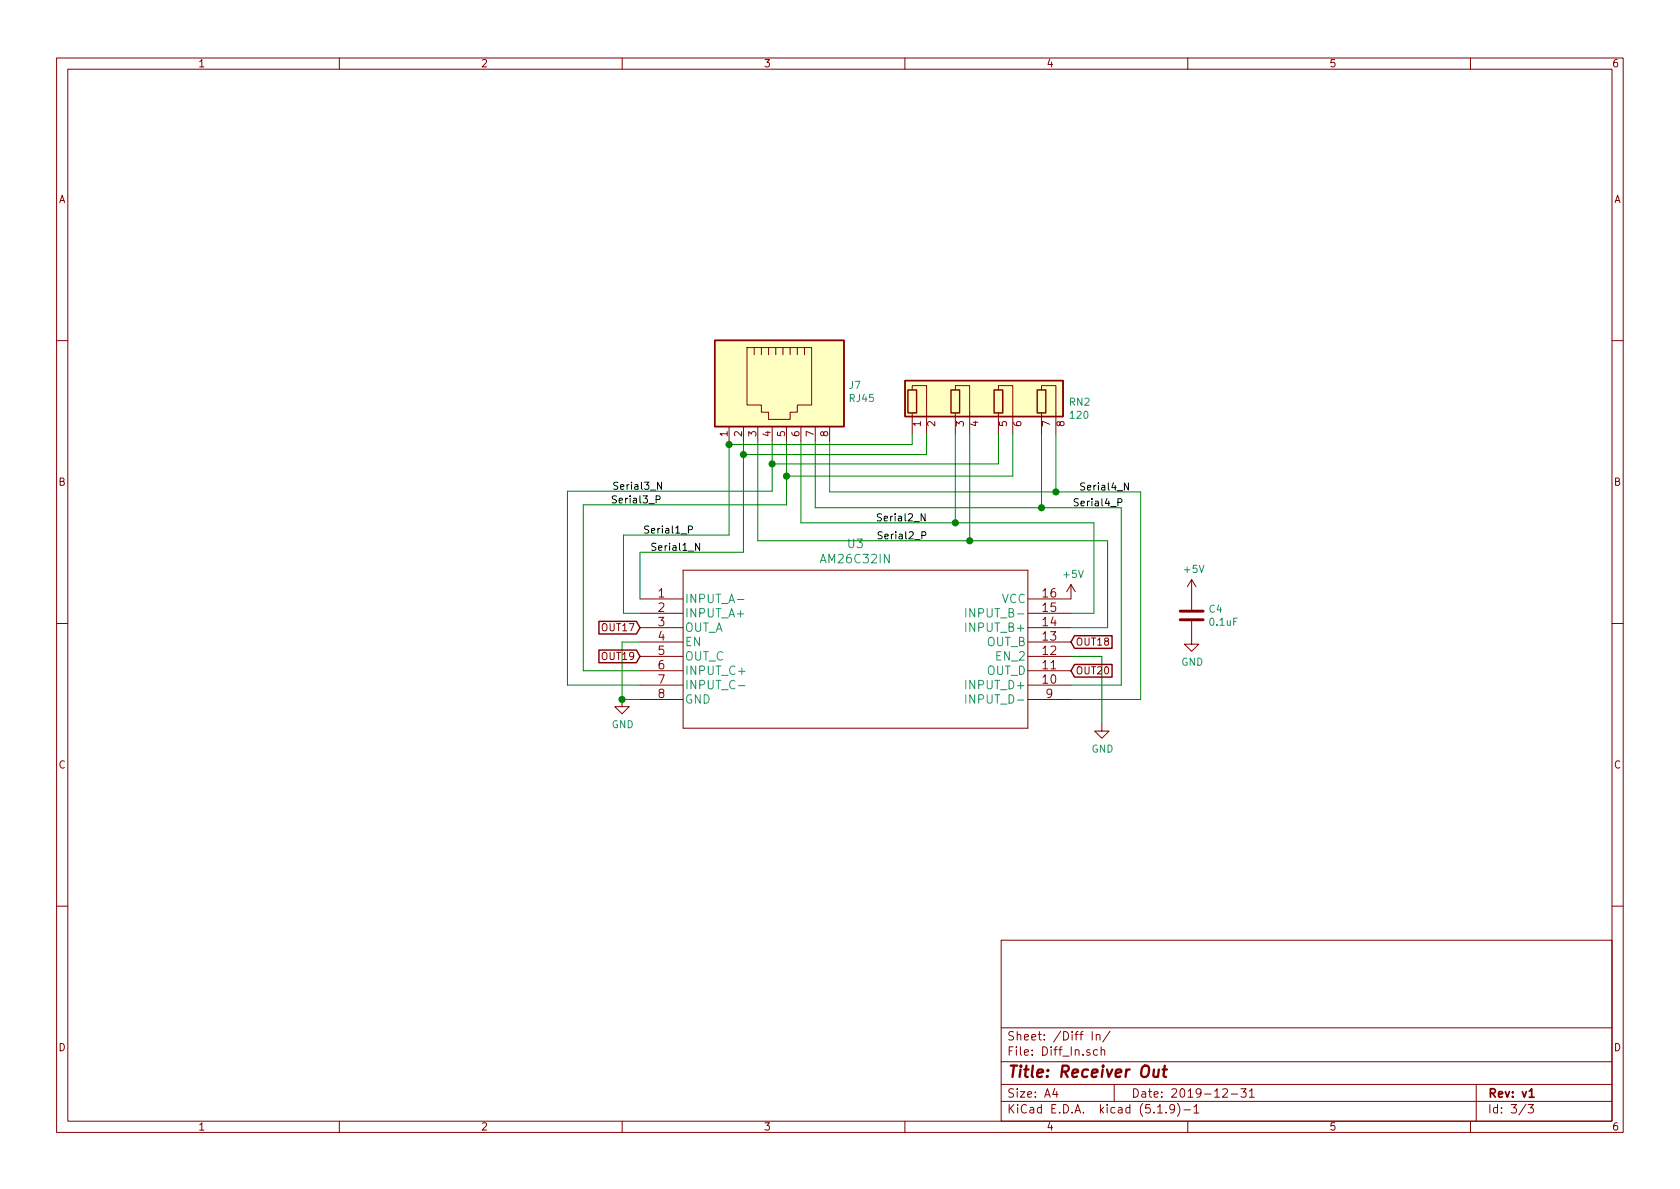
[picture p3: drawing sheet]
<svg xmlns="http://www.w3.org/2000/svg" width="297mm" height="210mm" viewBox="0 0 297 210" stroke-linecap="round" stroke-linejoin="round" font-family="sans-serif">
<g fill="none" stroke="#840000" stroke-width=".18">
<path d="M10 10.3h277v189.9h-277zM12 12.2h273v186.1h-273zM60 10.3v1.9M110 10.3v1.9M160 10.3v1.9M210 10.3v1.9M260 10.3v1.9M10 60.2h2M128.9 75.4v2.6M131.4 75.4v2.6M132.1 61.5h11.4v10.1h-2.5v1.3h-1.3v1.3h-3.8v-1.3h-1.3v-1.3h-2.5zM133.3 61.5v1.2"/>
<path d="M134 75.4v2.6M134.6 61.5v1.2M135.9 61.5v1.2M136.5 75.4v2.6M137.2 61.5v1.2M138.4 61.5v1.2M139.1 75.4v2.6M139.7 61.5v1.2M141 61.5v1.2M141.6 75.4v2.6M142.2 61.5v1.2M144.1 75.4v2.6"/>
<path d="M146.7 75.4v2.6M161.3 69v-.8h2.5v8.6M161.3 73v3.8M168.9 69v-.8h2.5v8.6M168.9 73v3.8M176.5 69v-.8h2.6v8.6M176.5 73v3.8M184.1 69v-.8h2.6v8.6M184.1 73v3.8M285 60.2h2M10 110.3h2M113.2 105.9h7.6"/>
<path d="M113.2 118.6h7.6M113.2 116.1h7.6M113.2 113.5h7.6M113.2 111h7.6M113.2 108.5h7.6M120.8 100.8h60.9v28h-60.9zM181.7 118.6h7.7M181.7 116.1h7.7M181.7 113.5h7.7M181.7 111h7.7M181.7 108.5h7.7M189.4 103.4l-.8 1.2"/>
<path d="M189.4 103.4v2.5h-7.7M189.4 103.4l.7 1.2M210.7 109.8v4.1h1.3l-1.3 1.3-1.3-1.3h1.3M210.7 102.5v5.3M210.7 102.5l-.8 1.3M210.7 102.5l.8 1.3M285 110.3h2M110 123.7v1.3h1.3l-1.3 1.2-1.3-1.2h1.3M113.2 121.2h7.6M113.2 123.7h7.6M181.7 121.2h7.7M181.7 123.7h7.7"/>
<path d="M194.8 128v1.3h1.3l-1.3 1.3-1.3-1.3h1.3M10 160.2h2M177 166.3h108v32h-108zM285 160.2h2M60 198.3v1.9M110 198.3v1.9M160 198.3v1.9M177 194.8h108M177 191.8h108M177 187.8h108M177 181.8h108M186.5 192.5l-.4 1h1"/>
<path d="M186.8 193v1M193.1 182.4v1.5M193.8 183.1l.1-.1a.37 .37 0 0 1 .6 .1v.8M193.8 182.9v1M194.1 185.7l-.5-.1-.3 .3 .2 .6h.6M194.7 185.7l.2-.1 .4 .1v.9M194.7 185.1v1.5M196.3 182.3l-1.3 2M197 191.8v3M204.7 196.8h.8M206.2 196.7v.1M207.7 196l-.1 .1a.48 .48 0 0 1-.6 .1l-.2-.2 .2-.6a.48 .48 0 0 1 .6 .1 1.27 1.27 0 0 1-.2 1.2l-.4 .1"/>
<path d="M208.2 195.1a1.71 1.71 0 0 1 0 2.3M209.3 196.3h1.2M210 198.3v1.9M211.1 195.8l.4-.5v1.5M211.1 196.8h.9M216.2 192.7l.2-.2h.4l.2 .5-.9 1h.9M217.7 193.5h1.1M219.4 192.5h.9l-.5 .6 .5 .1v.7l-.3 .1-.6-.1M220.9 193l.4-.5v1.5M220.9 194h.9M260 198.3v1.9M261 191.8v6.5"/>
<path d="M269.8 195.2l-1.2 2M270.2 195.3h.9l-.5 .6 .4 .1v.7l-.2 .1-.6-.1"/>
</g>
<path d="M270.4 193l.4-.5v1.5M270.4 194h.8" fill="none" stroke="#840000" stroke-width=".3"/>
<path d="M204 189.1v1.2a.56 .56 0 0 0 .7 0M204.9 189.1l-.2 1.3M205.6 189.1h.7M205.9 188.4l-.2 1.8 .1 .1 .4 .1" fill="none" stroke="#840000" stroke-width=".41"/>
<path d="M208.7 109.6h4M208.7 108.1h4" fill="none" stroke="#840000" stroke-width=".51"/>
<g fill="#ffffc2" stroke="#ffffc2" stroke-width=".18">
<path d="M126.4 60.2h22.8v15.2h-22.8z"/>
<path d="M160 67.3h28v6.4h-28z"/>
</g>
<path d="M126.4 60.2h22.8v15.2h-22.8zM160 67.3h28v6.4h-28zM160.5 69h1.6v4h-1.6zM168.1 69h1.6v4h-1.6zM175.8 69h1.5v4h-1.5zM183.4 69h1.5v4h-1.5zM105.9 115h6.6l.7 1.1-.7 1.1h-6.6zM105.9 109.9h6.6l.7 1.1-.7 1.1h-6.6zM190 112.4h6.6v2.2h-6.6l-.6-1.1zM190 117.5h6.6v2.2h-6.6l-.6-1.1z" fill="none" stroke="#840000" stroke-width=".25"/>
<path d="M130.4 106h1.1M170.8 107.6v1.5M170.8 110.2v1.5M130.6 121.3h1.1M170.8 120.3v1.5M170.8 122.9v1.5" fill="none" stroke="#008484" stroke-width=".18"/>
<g fill="none" stroke="#008400" stroke-width=".18">
<path d="M128.9 78v16.6h-18.7v13.9h3M131.4 78v19.7h-18.2v8.2M134 78v17.6h61.8v15.4h-6.4M136.5 78v8.9h-36.2v34.3h12.9M139.1 78v11.3h-36v29.3h10.1M141.6 78v14.5h51.8v16h-4M144.1 78v11.8h54.1v31.4h-8.8M146.7 78v9h55v36.7h-12.3M161.3 76.8v1.8h-32.4M163.8 76.8v3.6h-32.4M168.9 76.8v15.7M171.4 76.8v18.8"/>
<path d="M176.5 76.8v5.2h-40M179.1 76.8v7.4h-40M184.1 76.8v13M186.7 76.8v10.2M113.2 113.5h-3.2v10.2h3.2M189.4 116.1h5.4v11.9"/>
</g>
<path d="M116 88.3h.6l.1-.5-.2-.1h-.5v1.2M117 85.3v1.2l-.7-1.2v1.2M121.7 93.7l.6-.1 .1-.5-.2-.1h-.5v1.3M123.7 96.1v1.2l-.7-1.2v1.2M163 94.7l.6-.1 .1-.4-.2-.2h-.5v1.3M163.6 90.9v1.2l-.7-1.2v1.2M197.7 88.8h.6v-.5l-.2-.1h-.4v1.3M199.5 85.4v1.3l-.7-1.3v1.3" fill="none" stroke="#000" stroke-width=".18"/>
<g fill="#008400" stroke="#008400" stroke-width=".25">
<circle cx="110" cy="123.7" r=".51"/>
<circle cx="136.5" cy="82" r=".51"/>
<circle cx="186.7" cy="87" r=".51"/>
<circle cx="184.2" cy="89.8" r=".51"/>
<circle cx="171.5" cy="95.6" r=".51"/>
<circle cx="139.1" cy="84.2" r=".51"/>
<circle cx="131.4" cy="80.4" r=".51"/>
<circle cx="168.9" cy="92.5" r=".51"/>
<circle cx="128.9" cy="78.6" r=".51"/>
</g>
<text font-size="2.8" fill="#840000" x="178" y="190.5">Title: Receiver Out</text>
<g font-size="2.1" fill="#008484">
<text x="145.4" y="99.6">AM26C32IN</text>
<text x="149.9" y="96.9">U3</text>
<text x="121" y="106.6">INPUT_A-</text>
<text x="177.1" y="106.6">VCC</text>
<text x="121" y="109.2">INPUT_A+</text>
<text x="121" y="111.7">OUT_A</text>
<text x="171.3" y="111.7">INPUT_B+</text>
<text x="171.9" y="109.2">INPUT_B-</text>
<text x="121" y="114.3">EN</text>
<text x="121" y="116.8">OUT_C</text>
<text x="121" y="119.3">INPUT_C+</text>
<text x="174.4" y="119.3">OUT_D</text>
<text x="174.4" y="114.3">OUT_B</text>
<text x="176.3" y="116.8">EN_2</text>
<text x="121" y="121.9">INPUT_C-</text>
<text x="121" y="124.4">GND</text>
<text x="171.3" y="121.9">INPUT_D+</text>
<text x="171.9" y="124.4">INPUT_D-</text>
</g>
<g font-size="2.1" fill="#840000">
<text x="116.4" y="105.7">1</text>
<text x="184.4" y="105.7">16</text>
<text x="116.4" y="108.2">2</text>
<text x="116.4" y="110.7">3</text>
<text x="116.4" y="113.3">4</text>
<text x="184.4" y="113.3">13</text>
<text x="184.4" y="110.7">14</text>
<text x="184.4" y="108.2">15</text>
<text x="116.4" y="115.8">5</text>
<text x="116.4" y="118.4">6</text>
<text x="184.4" y="118.4">11</text>
<text x="184.4" y="115.8">12</text>
<text x="116.4" y="120.9">7</text>
<text x="116.4" y="123.4">8</text>
<text x="184.4" y="120.9">10</text>
<text x="185" y="123.4">9</text>
<text x="178" y="184">Sheet: /Diff In/</text>
<text x="178" y="186.7">File: Diff_In.sch</text>
<text x="178" y="196.9">KiCad E.D.A. kicad (5.1.9)-1</text>
<text x="178" y="194.1">Size: A4</text>
<text x="200" y="194.1">Date: 2019-12-31</text>
<text x="263" y="194.1">Rev: v1</text>
<text x="263" y="196.9">Id: 3/3</text>
</g>
<g font-size="1.8" fill="#840000">
<text x="35" y="11.9">1</text>
<text x="85" y="11.9">2</text>
<text x="135" y="11.9">3</text>
<text x="185" y="11.9">4</text>
<text x="235" y="11.9">5</text>
<text x="285" y="11.9">6</text>
<text x="10.4" y="35.9">A</text>
<text x="285.4" y="35.9">A</text>
<text x="128.7" y="77.2" transform="rotate(-90 128.7 77.2)">1</text>
<text x="131.2" y="77.2" transform="rotate(-90 131.2 77.2)">2</text>
<text x="133.7" y="77.2" transform="rotate(-90 133.7 77.2)">3</text>
<text x="136.3" y="77.2" transform="rotate(-90 136.3 77.2)">4</text>
<text x="138.8" y="77.2" transform="rotate(-90 138.8 77.2)">5</text>
<text x="141.4" y="77.2" transform="rotate(-90 141.4 77.2)">6</text>
<text x="143.9" y="77.2" transform="rotate(-90 143.9 77.2)">7</text>
<text x="146.4" y="77.2" transform="rotate(-90 146.4 77.2)">8</text>
<text x="162.8" y="75.4" transform="rotate(-90 162.8 75.4)">1</text>
<text x="165.4" y="75.4" transform="rotate(-90 165.4 75.4)">2</text>
<text x="170.4" y="75.4" transform="rotate(-90 170.4 75.4)">3</text>
<text x="173" y="75.4" transform="rotate(-90 173 75.4)">4</text>
<text x="178.1" y="75.4" transform="rotate(-90 178.1 75.4)">5</text>
<text x="180.6" y="75.4" transform="rotate(-90 180.6 75.4)">6</text>
<text x="185.7" y="75.4" transform="rotate(-90 185.7 75.4)">7</text>
<text x="188.2" y="75.4" transform="rotate(-90 188.2 75.4)">8</text>
<text x="10.4" y="85.9">B</text>
<text x="285.4" y="85.9">B</text>
<text x="106.7" y="111.6">OUT17</text>
<text x="106.7" y="116.7">OUT19</text>
<text x="190.1" y="114.2">OUT18</text>
<text x="190.1" y="119.2">OUT20</text>
<text x="10.4" y="135.9">C</text>
<text x="285.4" y="135.9">C</text>
<text x="10.4" y="185.9">D</text>
<text x="285.4" y="185.9">D</text>
<text x="35" y="199.9">1</text>
<text x="85" y="199.9">2</text>
<text x="135" y="199.9">3</text>
<text x="185" y="199.9">4</text>
<text x="235" y="199.9">5</text>
<text x="285" y="199.9">6</text>
</g>
<g font-size="1.8" fill="#008484">
<text x="150.2" y="68.8">J7</text>
<text x="150.3" y="71.1">RJ45</text>
<text x="189.2" y="71.7">RN2</text>
<text x="189.3" y="74.1">120</text>
<text x="209.5" y="101.3">+5V</text>
<text x="188.1" y="102.2">+5V</text>
<text x="213.8" y="108.4">C4</text>
<text x="214" y="110.7">0.1uF</text>
<text x="208.9" y="117.7">GND</text>
<text x="108.2" y="128.8">GND</text>
<text x="193" y="133.1">GND</text>
</g>
<g font-size="1.8">
<text x="107.9" y="89">Serial3_P</text>
<text x="108.2" y="86.6">Serial3_N</text>
<text x="189.6" y="89.5">Serial4_P</text>
<text x="190.8" y="86.7">Serial4_N</text>
<text x="113.7" y="94.4">Serial1_P</text>
<text x="154.8" y="92.2">Serial2_N</text>
<text x="154.9" y="95.4">Serial2_P</text>
<text x="114.9" y="97.4">Serial1_N</text>
</g>
</svg>
